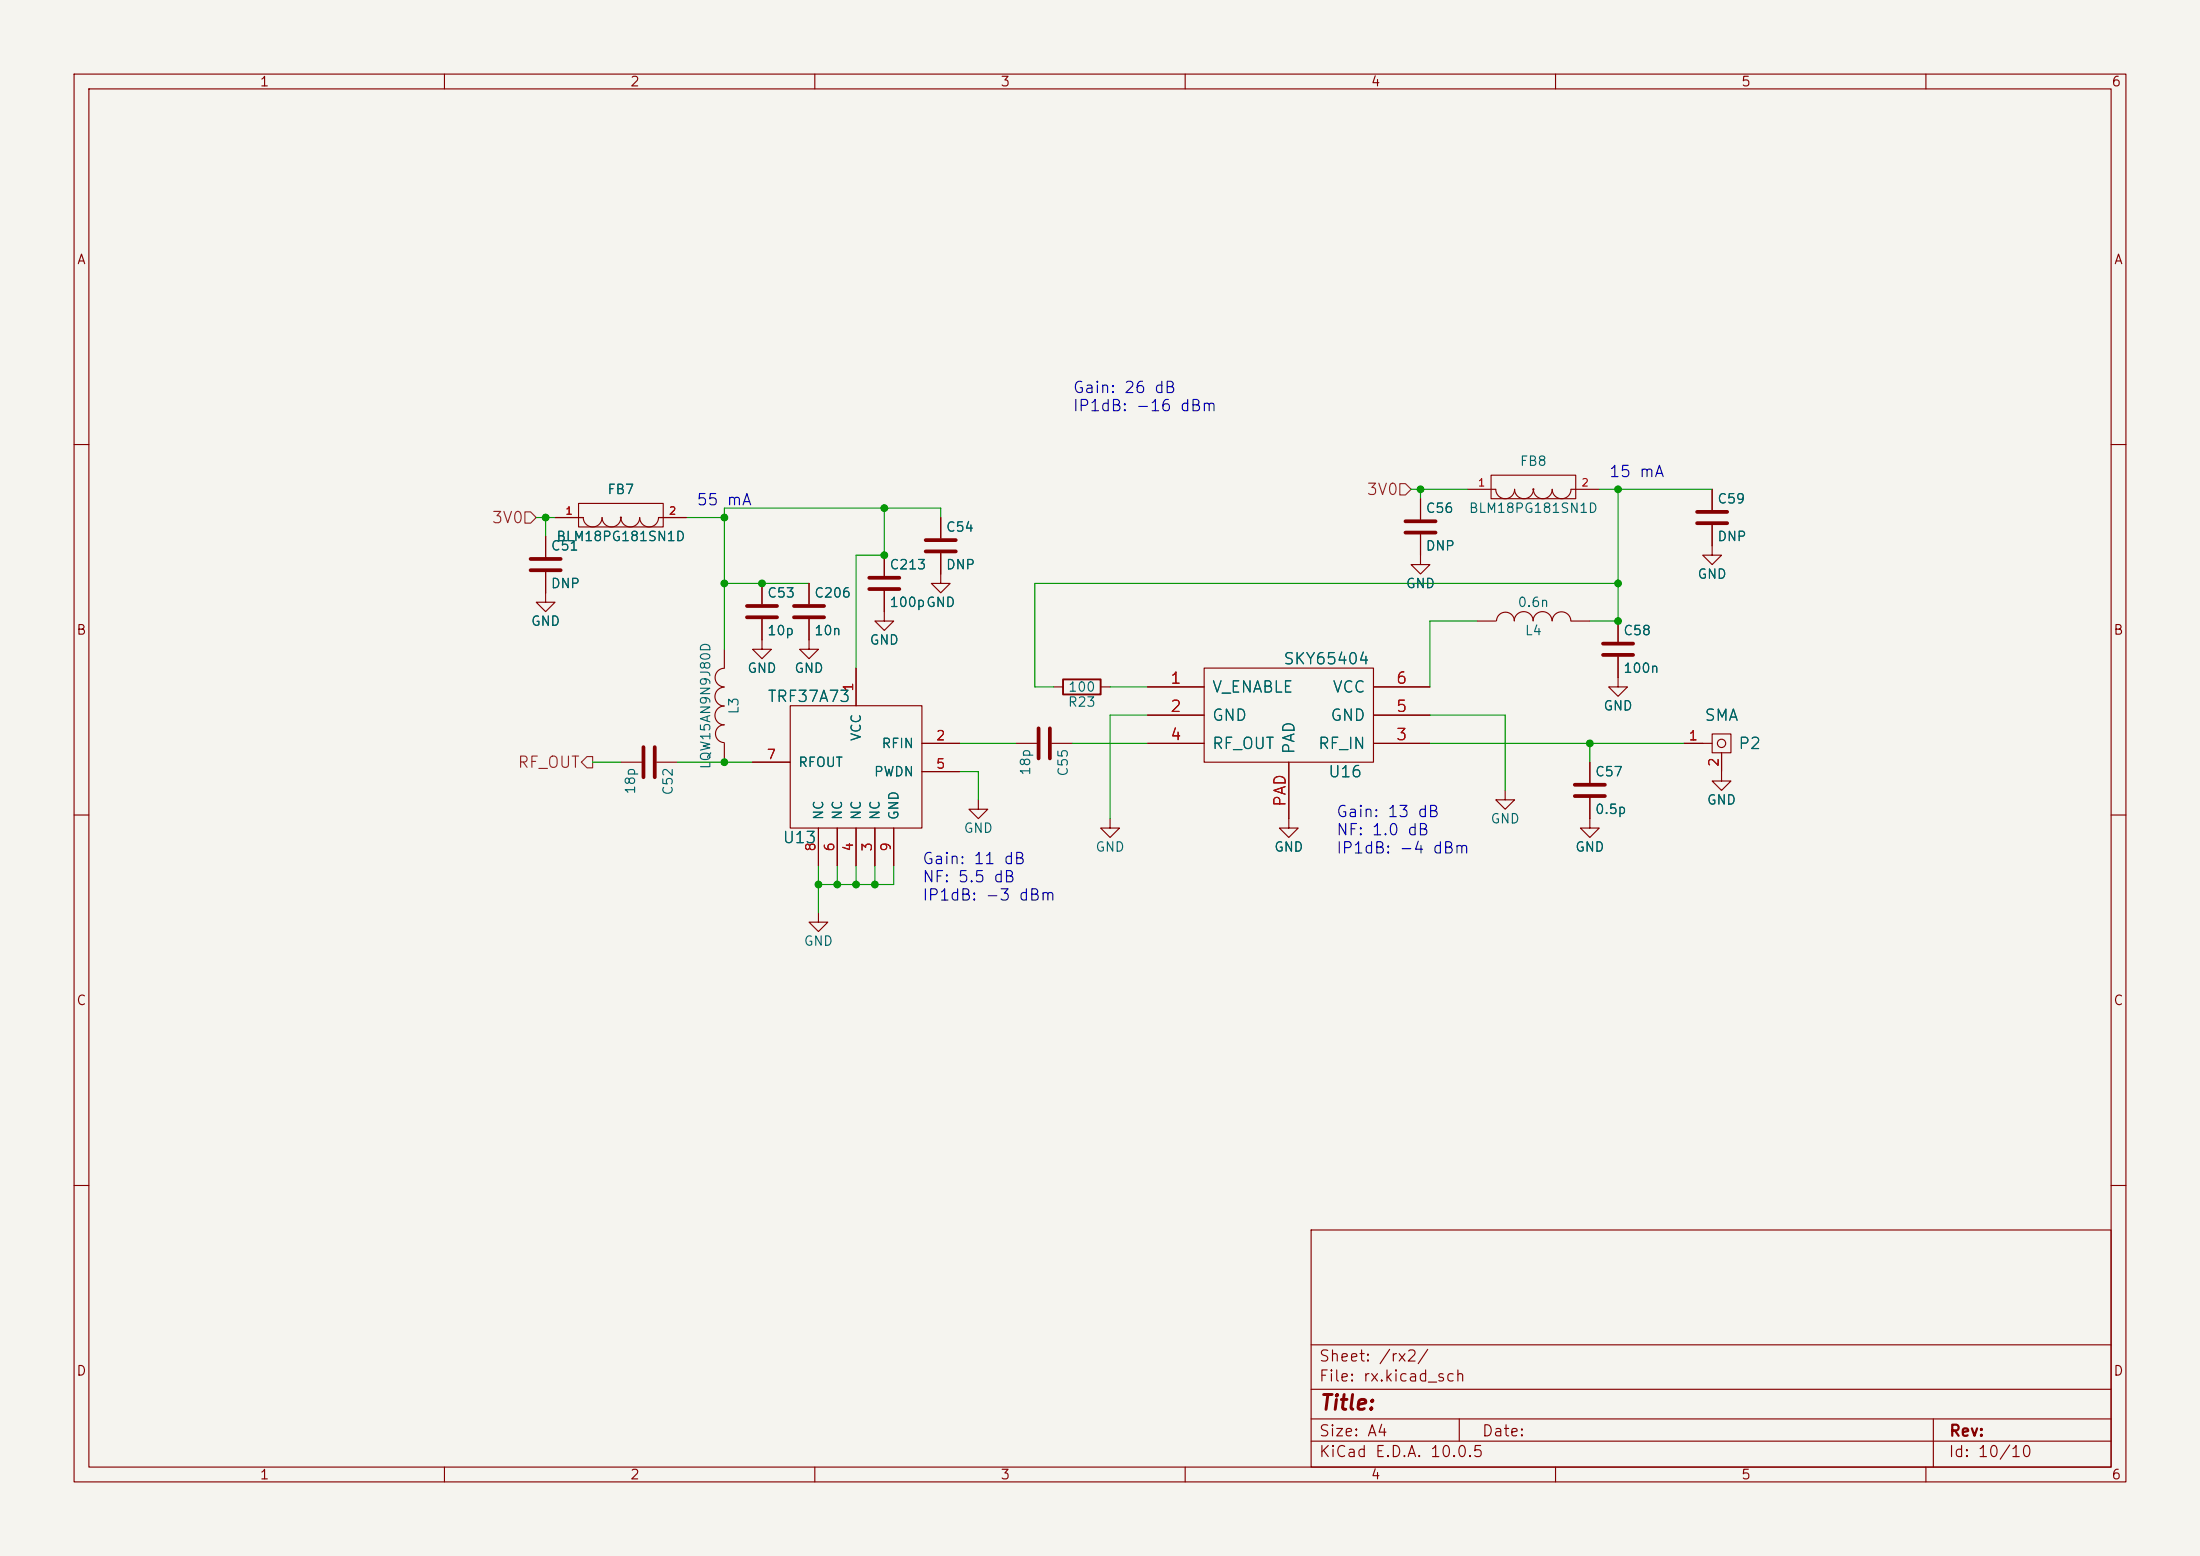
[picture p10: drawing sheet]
<svg xmlns="http://www.w3.org/2000/svg" width="297mm" height="210mm" viewBox="0 0 297 210" stroke-linecap="round" stroke-linejoin="round" font-family="sans-serif">
<path d="M0 0h297v210h-297z" fill="#f5f4ef" stroke="#f5f4ef" stroke-width=".14"/>
<g fill="none" stroke="#840000" stroke-width=".15">
<path d="M10 10h277v190h-277zM12 12h273v186h-273zM60 10v2M110 10v2M160 10v2M210 10v2M260 10v2M10 60h2M73.7 77.2v4.1h1.2l-1.2 1.3-1.3-1.3h1.3M73.7 72.4v2.8M74.9 69.9h3.8a1.27 1.27 0 0 0 1.3 1.2 1.27 1.27 0 0 0 1.3-1.2 1.27 1.27 0 0 0 1.2 1.2 1.27 1.27 0 0 0 1.3-1.2 1.27 1.27 0 0 0 1.3 1.2 1.27 1.27 0 0 0 1.3-1.2 1.27 1.27 0 0 0 1.2 1.2 1.27 1.27 0 0 0 1.3-1.2h3.8M78.1 67.9h11.4v3.2h-11.4z"/>
<path d="M102.9 78.7v2.8M109.2 78.7v2.8M119.4 79.8v4h1.2l-1.2 1.3-1.3-1.3h1.3M119.4 74.9v2.8M127 74.7v4h1.3l-1.3 1.3-1.3-1.3h1.3M127 69.9v2.7M191.8 72.1v4.1h1.2l-1.2 1.3-1.3-1.3h1.3M191.8 67.3v2.8M198.1 66h3.8a1.27 1.27 0 0 0 1.3 1.3 1.27 1.27 0 0 0 1.3-1.3 1.27 1.27 0 0 0 1.2 1.3 1.27 1.27 0 0 0 1.3-1.3 1.27 1.27 0 0 0 1.3 1.3 1.27 1.27 0 0 0 1.2-1.3 1.27 1.27 0 0 0 1.3 1.3 1.27 1.27 0 0 0 1.3-1.3h3.8M201.3 64.1h11.4v3.2h-11.4zM231.1 70.9v4h1.3l-1.3 1.3-1.2-1.3h1.2M231.1 66v2.8"/>
<path d="M285 60h2M97.8 97.8a1.21 1.21 0 0 0-1.2 1.2 1.21 1.21 0 0 0 1.2 1.2M97.8 95.3a1.28 1.28 0 0 0-1.3 1.3 1.28 1.28 0 0 0 1.3 1.2M97.8 92.7a1.28 1.28 0 0 0-1.3 1.3 1.28 1.28 0 0 0 1.3 1.3M97.8 87.6v2.6a1.26 1.26 0 0 0-1.3 1.3 1.26 1.26 0 0 0 1.3 1.2M102.9 83.6v4h1.2l-1.2 1.3-1.3-1.3h1.3M106.7 95.3h17.8v16.5h-17.8zM109.2 83.6v4h1.3l-1.3 1.3-1.3-1.3h1.3M115.6 90.2v5.1M142.2 92.7h1.3M148.6 92.7h1.3M154.9 92.7h7.7"/>
<path d="M154.9 96.5h7.7M162.6 90.2h22.8v12.7h-22.8zM185.4 92.7h7.6M185.4 96.5h7.6M199.4 83.8h2.5M202 83.8a1.21 1.21 0 0 1 1.2-1.2 1.21 1.21 0 0 1 1.2 1.2M204.4 83.8a1.28 1.28 0 0 1 1.3-1.3 1.28 1.28 0 0 1 1.3 1.3M207 83.8a1.28 1.28 0 0 1 1.2-1.3 1.28 1.28 0 0 1 1.3 1.3M209.5 83.8a1.26 1.26 0 0 1 1.3-1.2 1.26 1.26 0 0 1 1.3 1.2M212.1 83.8h2.5M218.4 88.6v4.1h1.3l-1.3 1.3-1.2-1.3h1.2M218.4 83.8v2.8"/>
<path d="M231.1 99.1h2.6v2.5h-2.6zM10 110h2M83.8 102.9h2.8M88.6 102.9h2.8M97.8 100.3v2.6M101.6 102.9h5.1M110.5 111.8v5M113 111.8v5M115.6 111.8v5M118.1 111.8v5M120.6 111.8v5M124.5 100.3h5"/>
<path d="M124.5 104.1h5M132.1 108v1.2h1.2l-1.2 1.3-1.3-1.3h1.3M137.2 100.3h2.8M142 100.3h2.8M149.9 110.5v1.3h1.2l-1.2 1.2-1.3-1.2h1.3M154.9 100.3h7.7M174 102.9v8.9h1.3l-1.3 1.2-1.3-1.2h1.3M185.4 100.3h7.6M203.2 106.7v1.3h1.3l-1.3 1.2-1.3-1.2h1.3M214.6 107.7v4.1h1.3l-1.3 1.2-1.2-1.2h1.2M214.6 102.9v2.8M227.3 100.3h3.8"/>
<path d="M232.4 101.6v3.8h1.3l-1.3 1.3-1.3-1.3h1.3M285 110h2M110.5 123.2v1.3h1.3l-1.3 1.2-1.3-1.2h1.3M10 160h2M177 166h108v32h-108zM285 160h2M60 198v2M110 198v2M160 198v2M177 194.5h108M177 191.5h108M177 187.5h108"/>
<path d="M177 181.5h108M197 191.5v3M210 198v2M260 198v2M261 191.5v6.5"/>
<circle cx="232.4" cy="100.3" r=".56"/>
</g>
<g fill="none" stroke="#840000" stroke-width=".51">
<path d="M71.6 75.4h4.1M71.6 77h4.1M117.3 78h4.1M117.3 79.5h4.1M125 72.9h4M125 74.4h4M189.7 70.4h4.1M189.7 71.9h4.1M229.1 69.1h4.1M229.1 70.6h4.1M100.8 81.8h4.1M100.8 83.3h4.1"/>
<path d="M107.2 81.8h4.1M107.2 83.3h4.1M140.2 98.3v4.1M141.7 98.3v4.1M216.4 86.9h4.1M216.4 88.4h4.1M86.9 100.8v4.1M88.4 100.8v4.1M212.6 105.9h4.1M212.6 107.4h4.1"/>
</g>
<g fill="#840000" stroke="#840000" stroke-width=".14">
<circle cx="207" cy="66" r=".08"/>
<circle cx="83.8" cy="69.9" r=".08"/>
</g>
<path d="M143.5 91.7h5.1v2h-5.1z" fill="none" stroke="#840000" stroke-width=".25"/>
<path d="M70.9 69.1h.7l.8 .8-.8 .7h-.7zM189 65.3h.7l.8 .7-.8 .8h-.7zM79.2 102.1h.8v1.5h-.8l-.7-.7z" fill="none" stroke="#725600" stroke-width=".15"/>
<g fill="none" stroke="#009600" stroke-width=".15">
<path d="M72.4 69.9h2.5M73.7 69.9v2.5M92.7 69.9h5.1M97.8 78.7h11.4M119.4 68.6v6.3h-3.8v15.3M127 69.9v-1.3h-29.2v19M190.5 66h7.6M191.8 66v1.3M215.9 66h15.2M218.4 78.7h-78.7v14h2.5M218.4 66v17.8h-3.8M149.9 92.7h5"/>
<path d="M154.9 96.5h-5v14M193 96.5h10.2v10.2M199.4 83.8h-6.4v8.9M80 102.9h3.8M91.4 102.9h10.2M110.5 116.8v6.4M113 116.8v2.6M115.6 116.8v2.6M118.1 116.8v2.6M120.6 116.8v2.6h-10.1M129.5 100.3h7.7M129.5 104.1h2.6v3.9"/>
<path d="M144.8 100.3h10.1M193 100.3h34.3M214.6 100.3v2.6"/>
</g>
<g fill="#009600" stroke="#009600" stroke-width=".14">
<circle cx="218.4" cy="66" r=".46"/>
<circle cx="218.4" cy="78.7" r=".46"/>
<circle cx="214.6" cy="100.3" r=".46"/>
<circle cx="191.8" cy="66" r=".46"/>
<circle cx="218.4" cy="83.8" r=".46"/>
<circle cx="119.4" cy="68.6" r=".46"/>
<circle cx="118.1" cy="119.4" r=".46"/>
<circle cx="97.8" cy="69.9" r=".46"/>
<circle cx="119.4" cy="74.9" r=".46"/>
<circle cx="113" cy="119.4" r=".46"/>
<circle cx="110.5" cy="119.4" r=".46"/>
<circle cx="73.7" cy="69.9" r=".46"/>
<circle cx="115.6" cy="119.4" r=".46"/>
<circle cx="97.8" cy="78.7" r=".46"/>
<circle cx="102.9" cy="78.7" r=".46"/>
<circle cx="97.8" cy="102.9" r=".46"/>
</g>
<text font-size="2" fill="#840000" x="178" y="190.8">Title:</text>
<g font-size="1.5" fill="#0000c2">
<text x="144.7" y="53.4">Gain: 26 dB</text>
<text x="144.7" y="55.9">IP1dB: -16 dBm</text>
<text x="217.1" y="64.8">15 mA</text>
<text x="93.9" y="68.6">55 mA</text>
<text x="180.3" y="110.7">Gain: 13 dB</text>
<text x="180.3" y="113.1">NF: 1.0 dB</text>
<text x="124.4" y="117">Gain: 11 dB</text>
<text x="124.4" y="119.5">NF: 5.5 dB</text>
<text x="180.3" y="115.6">IP1dB: -4 dBm</text>
<text x="124.4" y="121.9">IP1dB: -3 dBm</text>
</g>
<g font-size="1.5" fill="#725600">
<text x="66.3" y="71">3V0</text>
<text x="184.4" y="67.2">3V0</text>
<text x="69.8" y="104">RF_OUT</text>
</g>
<g font-size="1.5" fill="#006464">
<text x="103.5" y="95.1">TRF37A73</text>
<text x="163.5" y="93.9">V_ENABLE</text>
<text x="173.1" y="90.1">SKY65404</text>
<text x="179.8" y="93.9">VCC</text>
<text x="163.5" y="97.7">GND</text>
<text x="163.5" y="101.5">RF_OUT</text>
<text x="175.1" y="101.9" transform="rotate(-90 175.1 101.9)">PAD</text>
<text x="177.8" y="101.5">RF_IN</text>
<text x="179.5" y="97.7">GND</text>
<text x="230" y="97.7">SMA</text>
<text x="234.6" y="101.5">P2</text>
<text x="179.2" y="105.3">U16</text>
<text x="105.5" y="114.2">U13</text>
</g>
<g font-size="1.5" fill="#a90000">
<text x="157.9" y="92.7">1</text>
<text x="188.4" y="92.7">6</text>
<text x="157.9" y="96.5">2</text>
<text x="157.9" y="100.3">4</text>
<text x="188.4" y="100.3">3</text>
<text x="188.4" y="96.5">5</text>
<text x="174" y="109" transform="rotate(-90 174 109)">PAD</text>
</g>
<g font-size="1.5" fill="#840000">
<text x="178" y="184.1">Sheet: /rx2/</text>
<text x="178" y="186.8">File: rx.kicad_sch</text>
<text x="178" y="197">KiCad E.D.A. 10.0.5</text>
<text x="178" y="194.2">Size: A4</text>
<text x="200" y="194.2">Date:</text>
<text x="263" y="197">Id: 10/10</text>
<text x="263" y="194.2">Rev:</text>
</g>
<g font-size="1.3" fill="#840000">
<text x="35" y="12">1</text>
<text x="85" y="12">2</text>
<text x="135" y="12">3</text>
<text x="185" y="12">4</text>
<text x="235" y="12">5</text>
<text x="285" y="12">6</text>
<text x="10.3" y="36">A</text>
<text x="285.3" y="36">A</text>
<text x="10.2" y="86">B</text>
<text x="285.2" y="86">B</text>
<text x="10.2" y="136">C</text>
<text x="285.2" y="136">C</text>
<text x="10.2" y="186">D</text>
<text x="285.2" y="186">D</text>
<text x="35" y="200">1</text>
<text x="85" y="200">2</text>
<text x="135" y="200">3</text>
<text x="185" y="200">4</text>
<text x="235" y="200">5</text>
<text x="285" y="200">6</text>
</g>
<g font-size="1.3" fill="#006464">
<text x="205.1" y="63.2">FB8</text>
<text x="81.9" y="67">FB7</text>
<text x="192.4" y="69.5">C56</text>
<text x="198.2" y="69.5">BLM18PG181SN1D</text>
<text x="231.8" y="68.3">C59</text>
<text x="74.3" y="74.6">C51</text>
<text x="75" y="73.4">BLM18PG181SN1D</text>
<text x="120" y="77.2">C213</text>
<text x="127.6" y="72.1">C54</text>
<text x="127.6" y="77.2">DNP</text>
<text x="192.4" y="74.6">DNP</text>
<text x="231.8" y="73.4">DNP</text>
<text x="74.3" y="79.7">DNP</text>
<text x="103.5" y="81">C53</text>
<text x="109.8" y="81">C206</text>
<text x="120" y="82.2">100pGND</text>
<text x="189.7" y="79.7">GND</text>
<text x="204.8" y="82.2">0.6n</text>
<text x="229.1" y="78.4">GND</text>
<text x="71.6" y="84.8">GND</text>
<text x="103.5" y="86.1">10p</text>
<text x="109.8" y="86.1">10n</text>
<text x="117.3" y="87.3">GND</text>
<text x="205.8" y="86.1">L4</text>
<text x="219.1" y="86.1">C58</text>
<text x="100.8" y="91.1">GND</text>
<text x="107.2" y="91.1">GND</text>
<text x="144.1" y="95.7">R23</text>
<text x="144.1" y="93.7">100</text>
<text x="219.1" y="91.1">100n</text>
<text x="100" y="96.5" transform="rotate(-90 100 96.5)">L3</text>
<text x="116.5" y="100.1" transform="rotate(-90 116.5 100.1)">VCC</text>
<text x="118.9" y="101.3">RFIN</text>
<text x="216.4" y="96.2">GND</text>
<text x="86.1" y="107.3" transform="rotate(-90 86.1 107.3)">18p</text>
<text x="91.1" y="107.4" transform="rotate(-90 91.1 107.4)">C52</text>
<text x="96.2" y="103.9" transform="rotate(-90 96.2 103.9)">LQW15AN9N9J80D</text>
<text x="107.7" y="103.8">RFOUT</text>
<text x="117.9" y="105.1">PWDN</text>
<text x="139.4" y="104.8" transform="rotate(-90 139.4 104.8)">18p</text>
<text x="144.5" y="104.9" transform="rotate(-90 144.5 104.9)">C55</text>
<text x="215.2" y="105.1">C57</text>
<text x="111.5" y="110.8" transform="rotate(-90 111.5 110.8)">NC</text>
<text x="114" y="110.8" transform="rotate(-90 114 110.8)">NC</text>
<text x="116.5" y="110.8" transform="rotate(-90 116.5 110.8)">NC</text>
<text x="119.1" y="110.8" transform="rotate(-90 119.1 110.8)">NC</text>
<text x="121.6" y="110.8" transform="rotate(-90 121.6 110.8)">GND</text>
<text x="130" y="112.7">GND</text>
<text x="201.1" y="111.5">GND</text>
<text x="215.2" y="110.2">0.5p</text>
<text x="230.3" y="108.9">GND</text>
<text x="147.8" y="115.3">GND</text>
<text x="171.9" y="115.3">GND</text>
<text x="212.6" y="115.3">GND</text>
<text x="108.4" y="128">GND</text>
</g>
<g font-size="1.3" fill="#a90000">
<text x="115.5" y="93.4" transform="rotate(-90 115.5 93.4)">1</text>
<text x="126.3" y="100.2">2</text>
<text x="227.9" y="100.2">1</text>
<text x="103.4" y="102.8">7</text>
<text x="126.3" y="104.1">5</text>
<text x="232.3" y="103.6" transform="rotate(-90 232.3 103.6)">2</text>
<text x="110.4" y="115" transform="rotate(-90 110.4 115)">8</text>
<text x="112.9" y="115" transform="rotate(-90 112.9 115)">6</text>
<text x="115.5" y="115" transform="rotate(-90 115.5 115)">4</text>
<text x="118" y="115" transform="rotate(-90 118 115)">3</text>
<text x="120.6" y="115" transform="rotate(-90 120.6 115)">9</text>
</g>
<g font-size="1" fill="#a90000">
<text x="199.4" y="65.9">1</text>
<text x="213.4" y="65.9">2</text>
<text x="76.2" y="69.7">1</text>
<text x="90.2" y="69.7">2</text>
</g>
</svg>
